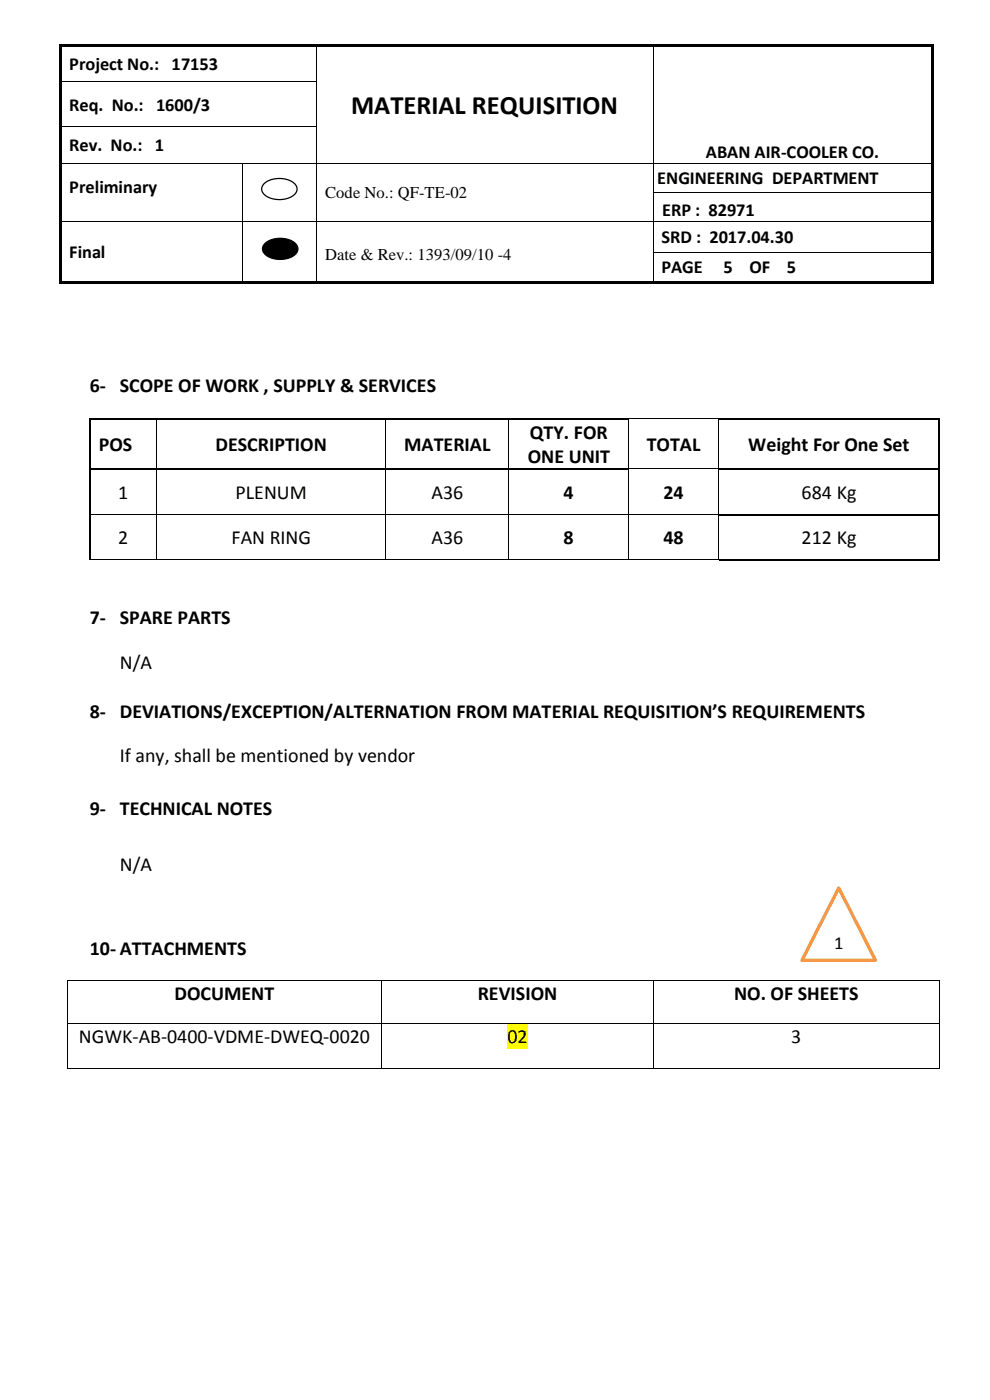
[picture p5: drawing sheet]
<svg xmlns="http://www.w3.org/2000/svg" width="210mm" height="297mm" viewBox="0 0 210 297" stroke-linecap="round" stroke-linejoin="round" font-family="sans-serif">
<g fill="#000">
<path d="M12.5 9.3h.5v.6h-.5z" fill-rule="evenodd"/>
<path d="M12.5 9.3h.5v.5h-.5z" fill-rule="evenodd"/>
<path d="M12.5 9.9h.5v7.3h-.5z" fill-rule="evenodd"/>
<path d="M12.5 17.2h.5v.5h-.5z" fill-rule="evenodd"/>
<path d="M13 9.3h54v.5h-54z" fill-rule="evenodd"/>
<path d="M67 9.8l.2 .1z" fill-rule="evenodd"/>
<path d="M67 9.3h.5v.5h-.5z" fill-rule="evenodd"/>
<path d="M67 17.2h.2v.5h-.2z" fill-rule="evenodd"/>
<path d="M67.5 9.3h71v.5h-71z" fill-rule="evenodd"/>
<path d="M138.5 9.8l.1 .1z" fill-rule="evenodd"/>
<path d="M138.5 9.3h.5v.5h-.5z" fill-rule="evenodd"/>
<path d="M138.5 17.2h.1v.5h-.1z" fill-rule="evenodd"/>
<path d="M139 9.3h58.5v.5h-58.5z" fill-rule="evenodd"/>
<path d="M197.5 9.3h.5v.6h-.5z" fill-rule="evenodd"/>
<path d="M197.5 9.3h.5v.5h-.5z" fill-rule="evenodd"/>
<path d="M197.5 9.9h.5v7.3h-.5z" fill-rule="evenodd"/>
<path d="M197.5 17.2h.5v.5h-.5z" fill-rule="evenodd"/>
<path d="M12.5 17.7h.5v9h-.5z" fill-rule="evenodd"/>
<path d="M12.5 26.7h.5v.5h-.5z" fill-rule="evenodd"/>
<path d="M12.5 27.2h.5v7.4h-.5z" fill-rule="evenodd"/>
<path d="M12.5 34.6h.5v.1h-.5z" fill-rule="evenodd"/>
<path d="M51.4 34.6h.1v.1h-.1z" fill-rule="evenodd"/>
<path d="M67 26.7h.2v.5h-.2z" fill-rule="evenodd"/>
<path d="M67 34.6h.2v.1h-.2z" fill-rule="evenodd"/>
<path d="M138.5 26.7h.1v.5h-.1z" fill-rule="evenodd"/>
<path d="M138.5 34.6h.1v.1h-.1z" fill-rule="evenodd"/>
<path d="M197.5 17.7h.5v9h-.5z" fill-rule="evenodd"/>
<path d="M197.5 26.7h.5v.5h-.5z" fill-rule="evenodd"/>
<path d="M197.5 27.2h.5v7.4h-.5z" fill-rule="evenodd"/>
<path d="M197.5 34.6h.5v.1h-.5z" fill-rule="evenodd"/>
<path d="M12.5 34.7h.5v6.2h-.5z" fill-rule="evenodd"/>
<path d="M12.5 40.9h.5v.1h-.5z" fill-rule="evenodd"/>
<path d="M12.5 41h.5v5.8h-.5z" fill-rule="evenodd"/>
<path d="M12.5 46.8h.5v.2h-.5z" fill-rule="evenodd"/>
<path d="M12.5 47h.5v6.4h-.5z" fill-rule="evenodd"/>
<path d="M12.5 53.4h.5v.2h-.5z" fill-rule="evenodd"/>
<path d="M12.5 53.6h.5v6.1h-.5z" fill-rule="evenodd"/>
<path d="M51.4 40.9h.1v.1h-.1z" fill-rule="evenodd"/>
<path d="M51.4 46.8h.1v.2h-.1z" fill-rule="evenodd"/>
<path d="M51.4 53.4h.1v.2h-.1z" fill-rule="evenodd"/>
<path d="M67 40.9h.2v.1h-.2z" fill-rule="evenodd"/>
<path d="M67 46.8h.2v.2h-.2z" fill-rule="evenodd"/>
<path d="M67 53.4h.2v.2h-.2z" fill-rule="evenodd"/>
<path d="M138.5 40.9h.1v.1h-.1z" fill-rule="evenodd"/>
<path d="M138.5 46.8h.1v.2h-.1z" fill-rule="evenodd"/>
<path d="M138.5 53.4h.1v.2h-.1z" fill-rule="evenodd"/>
<path d="M197.5 34.7h.5v6.2h-.5z" fill-rule="evenodd"/>
<path d="M197.5 40.9h.5v.1h-.5z" fill-rule="evenodd"/>
<path d="M197.5 41h.5v5.8h-.5z" fill-rule="evenodd"/>
<path d="M197.5 46.8h.5v.2h-.5z" fill-rule="evenodd"/>
<path d="M197.5 47h.5v6.4h-.5z" fill-rule="evenodd"/>
<path d="M197.5 53.4h.5v.2h-.5z" fill-rule="evenodd"/>
<path d="M197.5 53.6h.5v6.1h-.5z" fill-rule="evenodd"/>
<path d="M12.5 59.7h.5v.5h-.5z" fill-rule="evenodd"/>
<path d="M12.5 59.7h.5v.5h-.5z" fill-rule="evenodd"/>
<path d="M13 59.7h38.4v.5h-38.4z" fill-rule="evenodd"/>
<path d="M51.4 59.7h.5v.5h-.5z" fill-rule="evenodd"/>
<path d="M51.9 59.7h15.1v.5h-15.1z" fill-rule="evenodd"/>
<path d="M67 59.7h.5v.5h-.5z" fill-rule="evenodd"/>
<path d="M67.5 59.7h71v.5h-71z" fill-rule="evenodd"/>
<path d="M138.5 59.7h.5v.5h-.5z" fill-rule="evenodd"/>
<path d="M139 59.7h58.5v.5h-58.5z" fill-rule="evenodd"/>
<path d="M197.5 59.7h.5v.5h-.5z" fill-rule="evenodd"/>
<path d="M197.5 59.7h.5v.5h-.5z" fill-rule="evenodd"/>
</g>
<g fill="none" stroke="#000" stroke-width=".21">
<path d="M13 17.3h54M67.1 9.9v7.3M67.1 17.7v9M138.5 9.9v7.3M138.5 17.7v9M13 26.8h54M13 34.6h38.4M51.4 34.7v6.2M51.5 34.6h15.5M67.1 27.2v7.4M67.1 34.7v6.2M67.2 34.6h71.3"/>
<path d="M138.5 27.2v7.4M138.5 34.7v6.2M138.6 34.6h58.9M13 46.9h38.4M51.4 41v5.8M51.4 47v6.4M51.4 53.6v6.1M51.5 46.9h15.5M67.1 41v5.8M67.1 47v6.4M67.1 53.6v6.1M67.2 46.9h71.3"/>
<path d="M138.5 41v5.8M138.5 47v6.4M138.5 53.6v6.1M138.6 40.9h58.9M138.6 46.9h58.9M138.6 53.5h58.9"/>
</g>
<path d="M55.9 39.1a5.2 5.2 0 0 1 6.7 0 1.73 1.73 0 0 1-1 2.8 5.3 5.3 0 0 1-5.7-.8 1.46 1.46 0 0 1 0-2z" fill-rule="evenodd" fill="#fff"/>
<path d="M55.9 39.1a5.2 5.2 0 0 1 6.7 0 1.73 1.73 0 0 1-1 2.8 5.3 5.3 0 0 1-5.7-.8 1.46 1.46 0 0 1 0-2zM56.1 51.8a5.2 5.2 0 0 1 6.7 0 1.73 1.73 0 0 1-1 2.7 5.3 5.3 0 0 1-5.7-.7 1.46 1.46 0 0 1 0-2z" fill="none" stroke="#000" stroke-width=".26"/>
<g fill="#000">
<path d="M56.1 51.8a5.2 5.2 0 0 1 6.7 0 1.73 1.73 0 0 1-1 2.7 5.3 5.3 0 0 1-5.7-.7 1.46 1.46 0 0 1 0-2z" fill-rule="evenodd"/>
<path d="M18.9 88.7h.3v.3h-.3z" fill-rule="evenodd"/>
<path d="M18.9 88.7h.3v.3h-.3z" fill-rule="evenodd"/>
<path d="M18.9 99.4h.3v.3h-.3z" fill-rule="evenodd"/>
<path d="M33.2 88.7h.3v.3h-.3z" fill-rule="evenodd"/>
<path d="M33.2 99.4h.3v.3h-.3z" fill-rule="evenodd"/>
<path d="M81.8 88.7h.3v.3h-.3z" fill-rule="evenodd"/>
<path d="M81.8 99.4h.3v.3h-.3z" fill-rule="evenodd"/>
<path d="M107.9 88.7h.3v.3h-.3z" fill-rule="evenodd"/>
<path d="M107.9 99.4h.3v.3h-.3z" fill-rule="evenodd"/>
<path d="M133.3 88.7h.2v.3h-.2z" fill-rule="evenodd"/>
<path d="M133.3 88.7h.2v.1h-.2z" fill-rule="evenodd"/>
<path d="M133.3 99.4h.2v.3h-.2z" fill-rule="evenodd"/>
<path d="M152.3 88.7h.2v.3h-.2z" fill-rule="evenodd"/>
<path d="M152.3 88.7h.2v.1h-.2z" fill-rule="evenodd"/>
<path d="M152.3 99.4h.2v.3h-.2z" fill-rule="evenodd"/>
<path d="M199.1 88.7h.3v.3h-.3z" fill-rule="evenodd"/>
<path d="M199.1 88.7h.3v.3h-.3z" fill-rule="evenodd"/>
<path d="M199.1 99.4h.3v.3h-.3z" fill-rule="evenodd"/>
<path d="M18.9 109h.3v.3h-.3z" fill-rule="evenodd"/>
<path d="M33.2 109h.1v.3h-.1z" fill-rule="evenodd"/>
<path d="M33.2 118.6h.1v.2h-.1z" fill-rule="evenodd"/>
<path d="M81.8 109h.1v.3h-.1z" fill-rule="evenodd"/>
<path d="M81.8 118.6h.1v.2h-.1z" fill-rule="evenodd"/>
<path d="M107.9 109h.2v.3h-.2z" fill-rule="evenodd"/>
<path d="M107.9 118.6h.2v.2h-.2z" fill-rule="evenodd"/>
<path d="M133.3 109h.2v.3h-.2z" fill-rule="evenodd"/>
<path d="M133.3 118.6h.2v.2h-.2z" fill-rule="evenodd"/>
<path d="M152.3 109h.2v.3h-.2z" fill-rule="evenodd"/>
<path d="M152.3 118.6h.2v.2h-.2z" fill-rule="evenodd"/>
<path d="M152.3 118.6h.2v.2h-.2z" fill-rule="evenodd"/>
<path d="M199.1 109h.3v.3h-.3z" fill-rule="evenodd"/>
<path d="M199.1 118.6h.3v.3h-.3z" fill-rule="evenodd"/>
<path d="M199.1 118.6h.3v.3h-.3z" fill-rule="evenodd"/>
<path d="M14.2 208h.2v.2h-.2z" fill-rule="evenodd"/>
<path d="M14.2 208h.2v.2h-.2z" fill-rule="evenodd"/>
<path d="M80.9 208h.2v.2h-.2z" fill-rule="evenodd"/>
<path d="M138.5 208h.2v.2h-.2z" fill-rule="evenodd"/>
<path d="M199.2 208h.1v.2h-.1z" fill-rule="evenodd"/>
<path d="M199.2 208h.1v.2h-.1z" fill-rule="evenodd"/>
</g>
<g fill="none" stroke="#000" stroke-width=".34">
<path d="M19 89v10.4M19 99.7v9.3M19.2 88.8h14M19.2 99.5h14M33.5 88.8h48.3M33.5 99.5h48.3M82.1 88.8h25.8M82.1 99.5h25.8M108.2 88.8h25.1M108.2 99.5h25.1M152.5 88.8h46.6M152.5 99.5h46.6"/>
<path d="M199.3 89v10.4M199.3 99.7v9.3M19 109.3v9.3M152.5 109.2h46.6M152.5 118.8h46.6M199.3 109.3v9.3"/>
</g>
<g fill="none" stroke="#000" stroke-width=".21">
<path d="M33.2 89v10.4M33.2 99.7v9.3M81.8 89v10.4M81.8 99.7v9.3M108 89v10.4M108 99.7v9.3M133.4 89v10.4M133.4 99.7v9.3M133.5 88.7h18.8M133.5 99.5h18.8M152.4 89v10.4M152.4 99.7v9.3"/>
<path d="M18.9 118.7h14.3M19.2 109.1h14M33.2 109.3v9.3M33.3 109.1h48.5M33.3 118.7h48.5M81.8 109.3v9.3M81.9 109.1h26M81.9 118.7h26M108 109.3v9.3M108.1 109.1h25.2M108.1 118.7h25.2M133.4 109.3v9.3"/>
<path d="M133.5 109.1h18.8M133.5 118.7h18.8M152.4 109.3v9.3M14.3 208.2v8.8M14.4 208.1h66.5M81 208.2v8.8M81.1 208.1h57.4M138.6 208.2v8.8M138.7 208.1h60.5M199.3 208.2v8.8"/>
</g>
<path d="M107.6 217.2h4.3v5.2h-4.3z" fill-rule="evenodd" fill="#ff0"/>
<g fill="#000">
<path d="M14.2 217h.2v.2h-.2z" fill-rule="evenodd"/>
<path d="M80.9 217h.2v.2h-.2z" fill-rule="evenodd"/>
<path d="M138.5 217h.2v.2h-.2z" fill-rule="evenodd"/>
<path d="M199.2 217h.1v.2h-.1z" fill-rule="evenodd"/>
<path d="M14.2 226.6h.2v.2h-.2z" fill-rule="evenodd"/>
<path d="M14.2 226.6h.2v.2h-.2z" fill-rule="evenodd"/>
<path d="M80.9 226.6h.2v.2h-.2z" fill-rule="evenodd"/>
<path d="M138.5 226.6h.2v.2h-.2z" fill-rule="evenodd"/>
<path d="M199.2 226.6h.1v.2h-.1z" fill-rule="evenodd"/>
<path d="M199.2 226.6h.1v.2h-.1z" fill-rule="evenodd"/>
</g>
<path d="M14.3 217.2v9.4M14.4 217.1h66.5M81 217.2v9.4M81.1 217.1h57.4M138.6 217.2v9.4M138.7 217.1h60.5M199.3 217.2v9.4M14.4 226.7h66.5M81.1 226.7h57.4M138.7 226.7h60.5" fill="none" stroke="#000" stroke-width=".21"/>
<g fill="#fff">
<path d="M177.9 188.4l7.8 15.3h-15.6z"/>
<path d="M46.6 231.3h5.8v7.4h-5.8z" fill-rule="evenodd"/>
</g>
<path d="M177.9 188.4l7.8 15.3h-15.6z" fill="none" stroke="#f79646" stroke-width=".71" stroke-linecap="butt"/>
<text font-size="5.6" x="74.5" y="24.2">MATERIAL REQUISITION</text>
<g font-size="4.2">
<text x="19" y="83.2">6- SCOPE OF WORK , SUPPLY &amp; SERVICES</text>
<text x="21" y="95.6">POS</text>
<text x="45.7" y="95.6">DESCRIPTION</text>
<text x="85.7" y="95.6">MATERIAL</text>
<text x="112.4" y="93.1">QTY. FOR</text>
<text x="137.2" y="95.6">TOTAL</text>
<text x="158.7" y="95.6">Weight For One Set</text>
<text x="111.9" y="98.2">ONE UNIT</text>
<text x="25.1" y="105.8">1</text>
<text x="50" y="105.8">PLENUM</text>
<text x="91.5" y="105.8">A36</text>
<text x="119.6" y="105.8">4</text>
<text x="140.7" y="105.8">24</text>
<text x="170" y="105.8">684 Kg</text>
<text x="25.1" y="115.4">2</text>
<text x="49.1" y="115.4">FAN RING</text>
<text x="91.5" y="115.4">A36</text>
<text x="119.6" y="115.4">8</text>
<text x="140.7" y="115.4">48</text>
<text x="170" y="115.4">212 Kg</text>
<text x="19" y="132.4">7- SPARE PARTS</text>
<text x="25.4" y="141.9">N/A</text>
<text x="19" y="152.3">8- DEVIATIONS/EXCEPTION/ALTERNATION FROM MATERIAL REQUISITION’S REQUIREMENTS</text>
<text x="25.4" y="161.7">If any, shall be mentioned by vendor</text>
<text x="19" y="172.8">9- TECHNICAL NOTES</text>
<text x="25.4" y="184.7">N/A</text>
<text x="19" y="202.6">10- ATTACHMENTS</text>
<text x="37" y="212.2">DOCUMENT</text>
<text x="101.4" y="212.2">REVISION</text>
<text x="155.7" y="212.2">NO. OF SHEETS</text>
<text x="16.7" y="221.3">NGWK-AB-0400-VDME-DWEQ-0020</text>
<text x="107.6" y="221.3">02</text>
<text x="167.8" y="221.3">3</text>
</g>
<g font-size="3.9">
<text x="14.7" y="14.8">Project No.: 17153</text>
<text x="14.7" y="23.5">Req. No.: 1600/3</text>
<text x="14.7" y="32.1">Rev. No.: 1</text>
<text x="149.8" y="33.5">ABAN AIR-COOLER CO.</text>
<text x="14.7" y="41">Preliminary</text>
<text x="139.4" y="39">ENGINEERING DEPARTMENT</text>
<text x="140.4" y="45.7">ERP : 82971</text>
<text x="140.3" y="51.5">SRD : 2017.04.30</text>
<text x="14.7" y="54.8">Final</text>
<text x="140.3" y="57.9">PAGE</text>
<text x="153.5" y="57.9">5</text>
<text x="159" y="57.9">OF</text>
<text x="166.9" y="57.9">5</text>
<text x="177" y="201.4">1</text>
</g>
<g font-size="3.5">
<text x="69" y="41.9">Code No.: QF-TE-02</text>
<text x="69" y="55.3">Date &amp; Rev.: 1393/09/10 -4</text>
</g>
</svg>
